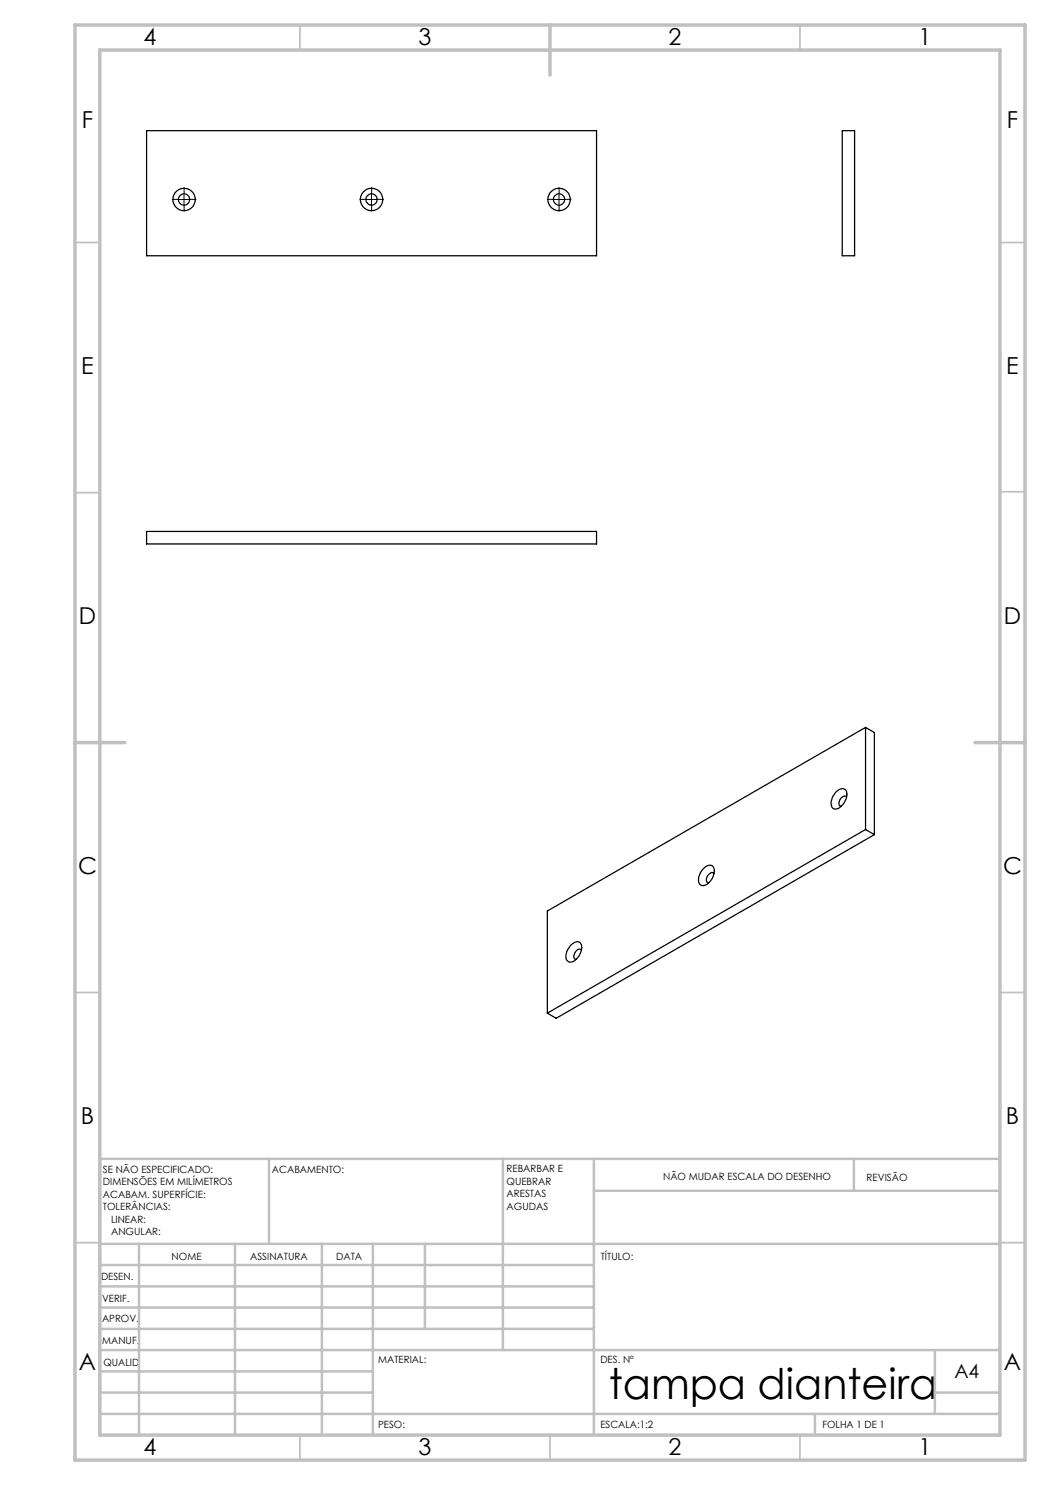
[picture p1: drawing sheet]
<svg xmlns="http://www.w3.org/2000/svg" width="210mm" height="297mm" viewBox="0 0 210 297" stroke-linecap="round" stroke-linejoin="round" font-family="sans-serif">
<path d="M35.6 39.9h-1.1M36.8 38.6v-1.1M38.1 39.9h1.1M73.1 39.9h-1.1M74.3 38.6v-1.1M75.6 39.9h1.1M110.6 39.9h-1.1M111.8 38.6v-1.1M113.1 39.9h1.1M36.8 41.1v1.2M74.3 41.1v1.2M111.8 41.1v1.2" fill="none" stroke="#000" stroke-width=".2" stroke-dasharray="15.2 1.3 1.3 1.3"/>
<path d="M35.6 39.9h2.5M36.8 38.7v2.4M73.1 39.9h2.5M74.3 38.7v2.4M110.6 39.9h2.5M111.8 38.7v2.4" fill="none" stroke="#000" stroke-width=".2"/>
<g fill="none" stroke="#c0c0c0" stroke-width=".35">
<path d="M60 5v5M160 5v5M15 48.5h5M200 48.5h5M15 98.5h5M200 98.4h5M15 198.5h5M200 198.5h5M15 248.5h5M200 248.5h5M60 287v5M110 287v5"/>
<path d="M160 287v5"/>
</g>
<g fill="none" stroke="#c0c0c0" stroke-width=".5">
<path d="M53.8 231.8v17M100.6 231.8v38.2M118.8 231.8v55.2M118.8 238.2h81.2M170.8 231.8v6.4M200 231.8h-180v55.2M20 248.8h180M20 257.3h98.8M20 253h98.8M27.8 248.8v38.2M47 248.8v38.2M64.4 248.8v38.2"/>
<path d="M74.6 248.8v38.2M85 248.8v17M20 265.8h98.8M20 261.5h98.8M20 278.5h54.6M20 274.3h54.6M20 270h180M187 278.5h13M187 270v12.8M20 282.8h180M163 282.8v4.2"/>
</g>
<path d="M15 5h190v287h-190zM20 10h180v277h-180zM110 5v10M15 148.5h10M195 148.5h10" fill="none" stroke="#c0c0c0" stroke-width=".7"/>
<g fill="none" stroke="#000" stroke-width=".25">
<path d="M29.3 26.1h90v25h-90zM168.5 26.1h2.4v25h-2.4zM29.3 106.3h90v2.5h-90zM167.1 158.5a1.42 1.42 0 0 1 2.1-.4 3 3 0 0 1-2.1 3.7 1.15 1.15 0 0 1-.8-1.6l.2-.7zM169.3 159.4a.68 .68 0 0 0-1.2 .3 .87 .87 0 0 0 .2 1.6M173.1 145.5v20.4M173.1 145.5l1.8 1v20.4M173.1 145.5l-63.6 36.7v20.4M140.6 173.8a1.37 1.37 0 0 1 2.1-.4 2.96 2.96 0 0 1-2.1 3.7 1.15 1.15 0 0 1-.9-1.6l.4-1zM142.8 174.7a.71 .71 0 0 0-1.2 .3 1.02 1.02 0 0 0 0 1.6h.1M173.1 165.9l-63.6 36.7M173.1 165.9l1.8 1"/>
<path d="M174.9 166.9l-63.7 36.8-1.7-1.1M114.3 188.9a1.14 1.14 0 0 1 2 0 3.1 3.1 0 0 1-2.2 3.5 1.11 1.11 0 0 1-.9-1.6l.4-1zM116.3 190a.68 .68 0 0 0-1.2 .4 .88 .88 0 0 0 .1 1.5"/>
<circle cx="36.8" cy="39.9" r="1.12"/>
<circle cx="36.8" cy="39.9" r="2.24"/>
<circle cx="74.3" cy="39.9" r="1.12"/>
<circle cx="74.3" cy="39.9" r="2.24"/>
<circle cx="111.8" cy="39.9" r="1.12"/>
<circle cx="111.8" cy="39.9" r="2.24"/>
</g>
<text font-size="8.5" x="121.8" y="279.7">tampa dianteira</text>
<g font-size="4.7">
<text x="28.7" y="9">4</text>
<text x="83.7" y="9">3</text>
<text x="133.7" y="9">2</text>
<text x="183.7" y="9">1</text>
<text x="16.4" y="25.5">F</text>
<text x="201.4" y="25.5">F</text>
<text x="16.2" y="74.7">E</text>
<text x="201.2" y="74.8">E</text>
<text x="15.8" y="124.7">D</text>
<text x="200.8" y="124.7">D</text>
<text x="15.6" y="174.7">C</text>
<text x="200.6" y="174.8">C</text>
<text x="16.2" y="224.8">B</text>
<text x="201.2" y="224.8">B</text>
<text x="15.8" y="274">A</text>
<text x="200.8" y="274">A</text>
<text x="28.7" y="291">4</text>
<text x="83.7" y="291">3</text>
<text x="133.7" y="291">2</text>
<text x="183.7" y="291">1</text>
</g>
<text font-size="3.9" x="190.9" y="275.5">A4</text>
<g font-size="2">
<text x="20.6" y="234.6">SE NÃO ESPECIFICADO:</text>
<text x="20.6" y="237.1">DIMENSÕES EM MILÍMETROS</text>
<text x="20.6" y="239.6">ACABAM. SUPERFÍCIE:</text>
<text x="54.4" y="234.6">ACABAMENTO:</text>
<text x="101.3" y="234.5">REBARBAR E</text>
<text x="101.3" y="237">QUEBRAR</text>
<text x="101.3" y="239.5">ARESTAS</text>
<text x="132.6" y="236">NÃO MUDAR ESCALA DO DESENHO</text>
<text x="173.3" y="236.2">REVISÃO</text>
<text x="20.6" y="242.1">TOLERÂNCIAS:</text>
<text x="22.2" y="244.6">LINEAR:</text>
<text x="101.3" y="242">AGUDAS</text>
<text x="22.2" y="247.1">ANGULAR:</text>
<text x="34.3" y="252">NOME</text>
<text x="50" y="251.9">ASSINATURA</text>
<text x="67.2" y="251.9">DATA</text>
<text x="120.2" y="251.9">TÍTULO:</text>
<text x="20.2" y="256.1">DESEN.</text>
<text x="20.4" y="260.3">VERIF.</text>
<text x="20.4" y="264.4">APROV.</text>
<text x="20.5" y="268.8">MANUF.</text>
<text x="20.7" y="273.1">QUALID</text>
<text x="75.7" y="272.5">MATERIAL:</text>
<text x="120.1" y="272.5">DES. Nº</text>
<text x="75.6" y="285.5">PESO:</text>
<text x="120.1" y="285.6">ESCALA:1:2</text>
<text x="164.5" y="285.6">FOLHA 1 DE 1</text>
</g>
</svg>
